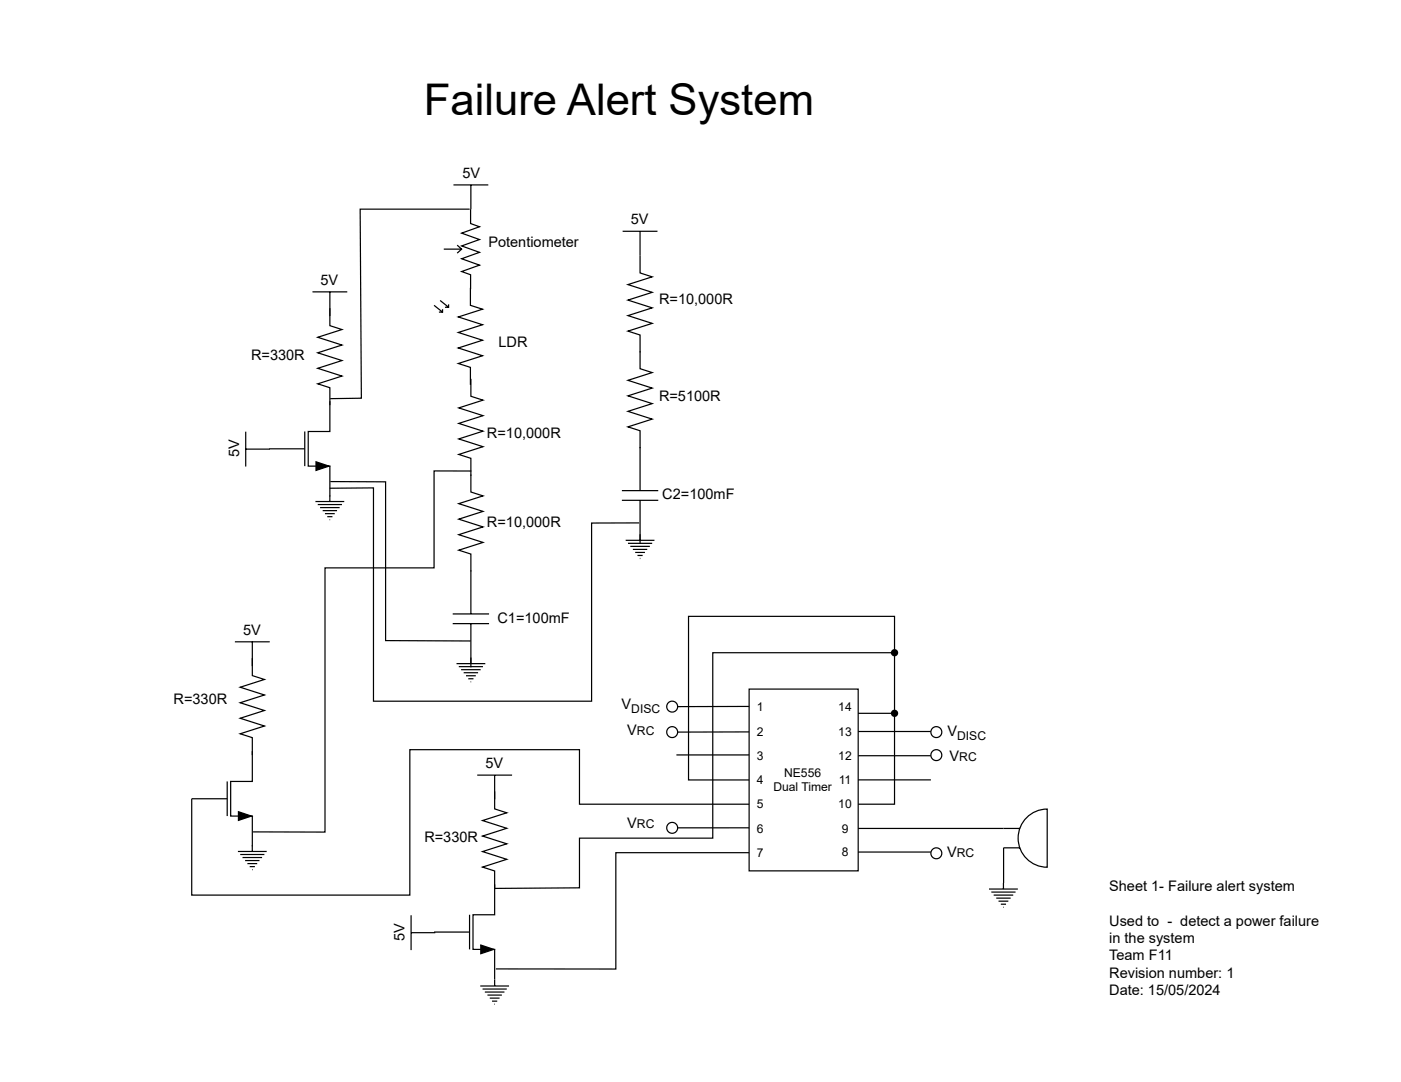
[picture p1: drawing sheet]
<svg xmlns="http://www.w3.org/2000/svg" width="291mm" height="225mm" viewBox="0 0 291 225" stroke-linecap="round" stroke-linejoin="round" font-family="sans-serif">
<g fill="none" stroke="#000" stroke-width=".25">
<path d="M94.2 38.4h7.2M97.8 38.4v5M92.2 51.7h3.7M95 50.9l.9 .8-.9 .9M97.7 59.8v3.6l2.5 .8-5 1.6 5 1.6-5 1.6 5 1.7-5 1.6 5 1.6-5 1.6 2.5 .8v3.6M97.7 43.4v3l1.9 .7-3.7 1.3 3.7 1.3-3.7 1.4 3.7 1.3-3.7 1.3 3.7 1.4-3.7 1.3 1.8 .7v2.9M129.3 48h7.3M132.9 48v8.7l2.6 .8-5.1 1.6 5.1 1.6-5.1 1.6 5.1 1.6-5.1 1.6 5.1 1.7-5.1 1.6 2.5 .8v3.6M64.9 60.6h7.2M68.5 64v3.6l2.5 .8-5 1.6 5 1.7-5 1.6 5 1.6-5 1.6 5 1.6-5 1.6 2.5 .8v3.6M68.5 60.6v5M90.2 63.4l1.7 1.4"/>
<path d="M91.4 62.4l1.8 1.4M91.9 64.2v.6h-.7M93.2 63.2v.6h-.8M97.8 78.7v3.6l2.5 .8-5 1.6 5 1.6-5 1.6 5 1.6-5 1.7 5 1.6-5 1.6 2.5 .8v3.6M132.9 72.9v3.7l2.6 .8-5.1 1.6 5.1 1.6-5.1 1.6 5.1 1.6-5.1 1.6 5.1 1.6-5.1 1.7 2.5 .8v3.6M55.9 93.2h7.4M63.3 89.6v7.2M65.6 95.9l2.7 .9-2.7 .9zM68.5 83.3v6.3h-4.5v7.2h4.5v6.3M97.8 98.6v3.6l2.5 .8-5 1.6 5 1.6-5 1.6 5 1.6-5 1.6 5 1.7-5 1.6 2.5 .8v3.6M132.9 92.8v9.1M65.5 104.2h6"/>
<path d="M66 104.8h5M66.5 105.4h4M67 106h3M67.5 106.7h2M68 107.3h1.1M68.5 107.9h.1M68.5 102.9v1.3M97.8 118.4v9.1M129.2 101.9h7.5M129.2 103.9h7.5M130 112.2h5.9M130.4 112.8h5.1"/>
<path d="M130.9 113.5h4.1M131.5 114.1h2.9M131.9 114.7h2.1M132.4 115.4h1.1M132.9 116h.1M132.9 103.9v9.1M48.8 133.3h7.2M52.4 136.7v3.6l2.5 .8-5 1.6 5 1.6-5 1.6 5 1.7-5 1.6 5 1.6-5 1.6 2.5 .8v3.6M52.4 133.3v5M94 127.5h7.6M94 129.5h7.6M94.8 137.8h6"/>
<path d="M95.3 138.4h5M95.8 139.1h4M96.3 139.7h3M97.8 129.5v9.1M52.4 156v6.3h-4.5v7.2h4.5v6.3M96.8 140.3h2M97.3 141h1M97.7 141.6h.2M155.6 143.1h22.7v37.8h-22.7zM39.8 165.9h7.4M47.2 162.3v7.2M49.4 176.8h6"/>
<path d="M49.5 168.6l2.7 .9-2.7 .9zM49.9 177.5h5M50.4 178.1h4M50.9 178.7h3M51.4 179.3h2M51.9 180h1M52.4 175.6v1.2M99.1 161h7.3M102.7 161v5M102.7 164.4v3.6l2.6 .8-5.1 1.6 5.1 1.6-5.1 1.6 5.1 1.6-5.1 1.7 5.1 1.6-5.1 1.6 2.5 .8v3.6M52.3 180.6h.2M90.2 193.6h7.3"/>
<path d="M97.5 190v7.2M99.9 196.3l2.7 .9-2.7 .9zM102.7 183.7v6.3h-4.5v7.2h4.5v6.3M99.8 204.8h5.9M100.2 205.4h5.1M100.7 206h4.1M101.2 206.7h3M101.7 207.3h2.1M102.2 207.9h1.1M102.7 208.5h.1M102.7 203.5v1.3"/>
</g>
<path d="M65.6 95.9l2.7 .9-2.7 .9zM49.5 168.6l2.7 .9-2.7 .9zM99.9 196.3l2.7 .9-2.7 .9z" fill="#000"/>
<path d="M213.2 169.8a6 6 0 0 1 4.3-1.8v12.1a6 6 0 0 1-5.6-3.7 6 6 0 0 1 1.3-6.6zM208.5 176.1h3.4zM208.5 172h3.4z" fill="#fff"/>
<g fill="none" stroke="#000" stroke-width=".25">
<path d="M97.6 43.4h-22.8l.3 39.3-6.5 .1M97.9 97.8h-7.7v20.1h-22.7v54.9h-14.9M68.5 101.4l9.1-.1v44.3h45.3v-37h9.9M68.6 100l11.5 .1v32.9l17.7 .1M185.8 135.6v-7.6h-42.8v34h12.6M178.3 148.1h7.5v-12.5h-37.8v38.5h-27.6v10.3l-17.7 .1M178.3 151.9h15.1M178.3 156.9h15.1M185.8 148.1v18.9h-7.5M39.8 165.9v20h45.3v-30.2h35.3v11.3h35.2M155.6 177.1h-27.7v24.1h-24.9M178.3 162h15.1"/>
<path d="M178.3 177h15.1M208.5 176.1h3.4M208.5 176.1l-.1 8.5M211.9 172h-33.6M213.2 169.8a6 6 0 0 1 4.3-1.8v12.1a6 6 0 0 1-5.6-3.7 6 6 0 0 1 1.3-6.6zM205.4 184.6h6M205.9 185.3h5M206.4 185.9h4.1M206.9 186.5h3M207.4 187.2h2M207.9 187.8h1.1M208.4 188.4h.1"/>
</g>
<g fill="#000">
<circle cx="185.8" cy="135.6" r=".76"/>
<circle cx="185.8" cy="148.1" r=".76"/>
</g>
<circle cx="194.5" cy="152" r="1.13" fill="#fff"/>
<circle cx="194.5" cy="152" r="1.13" fill="none" stroke="#000" stroke-width=".25"/>
<circle cx="194.5" cy="156.8" r="1.13" fill="#fff"/>
<circle cx="194.5" cy="156.8" r="1.13" fill="none" stroke="#000" stroke-width=".25"/>
<circle cx="194.5" cy="177.2" r="1.13" fill="#fff"/>
<g fill="none" stroke="#000" stroke-width=".25">
<path d="M140.5 146.7h15.1M140.5 156.8h15.1M155.6 152h-14.9M155.6 171.9h-14.9"/>
<circle cx="194.5" cy="177.2" r="1.13"/>
</g>
<circle cx="139.6" cy="146.7" r="1.13" fill="#fff"/>
<g fill="none" stroke="#000" stroke-width=".25">
<path d="M140.5 152h.2"/>
<circle cx="139.6" cy="146.7" r="1.13"/>
</g>
<circle cx="139.6" cy="152" r="1.13" fill="#fff"/>
<g fill="none" stroke="#000" stroke-width=".25">
<path d="M140.5 171.9h.2"/>
<circle cx="139.6" cy="152" r="1.13"/>
</g>
<circle cx="139.6" cy="171.9" r="1.13" fill="#fff"/>
<g fill="none" stroke="#000" stroke-width=".25">
<path d="M51 89.7v7.2M51 93.3h5.1M85.4 190.1v7.2M85.4 193.7h5"/>
<circle cx="139.6" cy="171.9" r="1.13"/>
</g>
<text font-size="9.1" x="88.1" y="23.9">Failure Alert System</text>
<g font-size="3">
<text x="96" y="37">5V</text>
<text x="131" y="46.6">5V</text>
<text x="101.4" y="51.4">Potentiometer</text>
<text x="66.6" y="59.2">5V</text>
<text x="136.9" y="63.2">R=10,000R</text>
<text x="52.2" y="74.8">R=330R</text>
<text x="103.5" y="72">LDR</text>
<text x="136.9" y="83.3">R=5100R</text>
<text x="49.7" y="94.8" transform="rotate(-90 49.7 94.8)">5V</text>
<text x="101.1" y="90.9">R=10,000R</text>
<text x="137.6" y="103.7">C2=100mF</text>
<text x="101.1" y="109.5">R=10,000R</text>
<text x="50.5" y="131.9">5V</text>
<text x="103.3" y="129.4">C1=100mF</text>
<text x="36" y="146.3">R=330R</text>
<text x="129.1" y="147.3">V</text>
<text x="130.3" y="152.5">V</text>
<text x="196.8" y="152.8">V</text>
<text x="100.8" y="159.6">5V</text>
<text x="197.2" y="158.1">V</text>
<text x="130.3" y="171.9">V</text>
<text x="88.1" y="174.9">R=330R</text>
<text x="196.7" y="178">V</text>
<text x="230.4" y="185">Sheet 1- Failure alert system</text>
<text x="84" y="195.4" transform="rotate(-90 84 195.4)">5V</text>
<text x="230.4" y="192.3">Used to - detect a power failure</text>
<text x="230.4" y="195.8">in the system</text>
<text x="230.4" y="199.4">Team F11</text>
<text x="230.4" y="203.1">Revision number: 1</text>
<text x="230.4" y="206.7">Date: 15/05/2024</text>
</g>
<g font-size="2.5">
<text x="131.1" y="148.1">DISC</text>
<text x="157.2" y="147.8">1</text>
<text x="174.1" y="147.8">14</text>
<text x="132.3" y="152.5">RC</text>
<text x="157.2" y="152.8">2</text>
<text x="174.1" y="152.8">13</text>
<text x="198.8" y="153.6">DISC</text>
<text x="157.2" y="157.8">3</text>
<text x="162.9" y="161.4">NE556</text>
<text x="174.1" y="157.8">12</text>
<text x="199.3" y="158.1">RC</text>
<text x="157.2" y="162.9">4</text>
<text x="157.2" y="167.9">5</text>
<text x="160.6" y="164.4">Dual Timer</text>
<text x="174.1" y="167.9">10</text>
<text x="174.2" y="162.9">11</text>
<text x="132.3" y="171.9">RC</text>
<text x="157.2" y="172.9">6</text>
<text x="174.8" y="172.9">9</text>
<text x="157.2" y="178">7</text>
<text x="174.8" y="177.7">8</text>
<text x="198.8" y="178">RC</text>
</g>
</svg>
